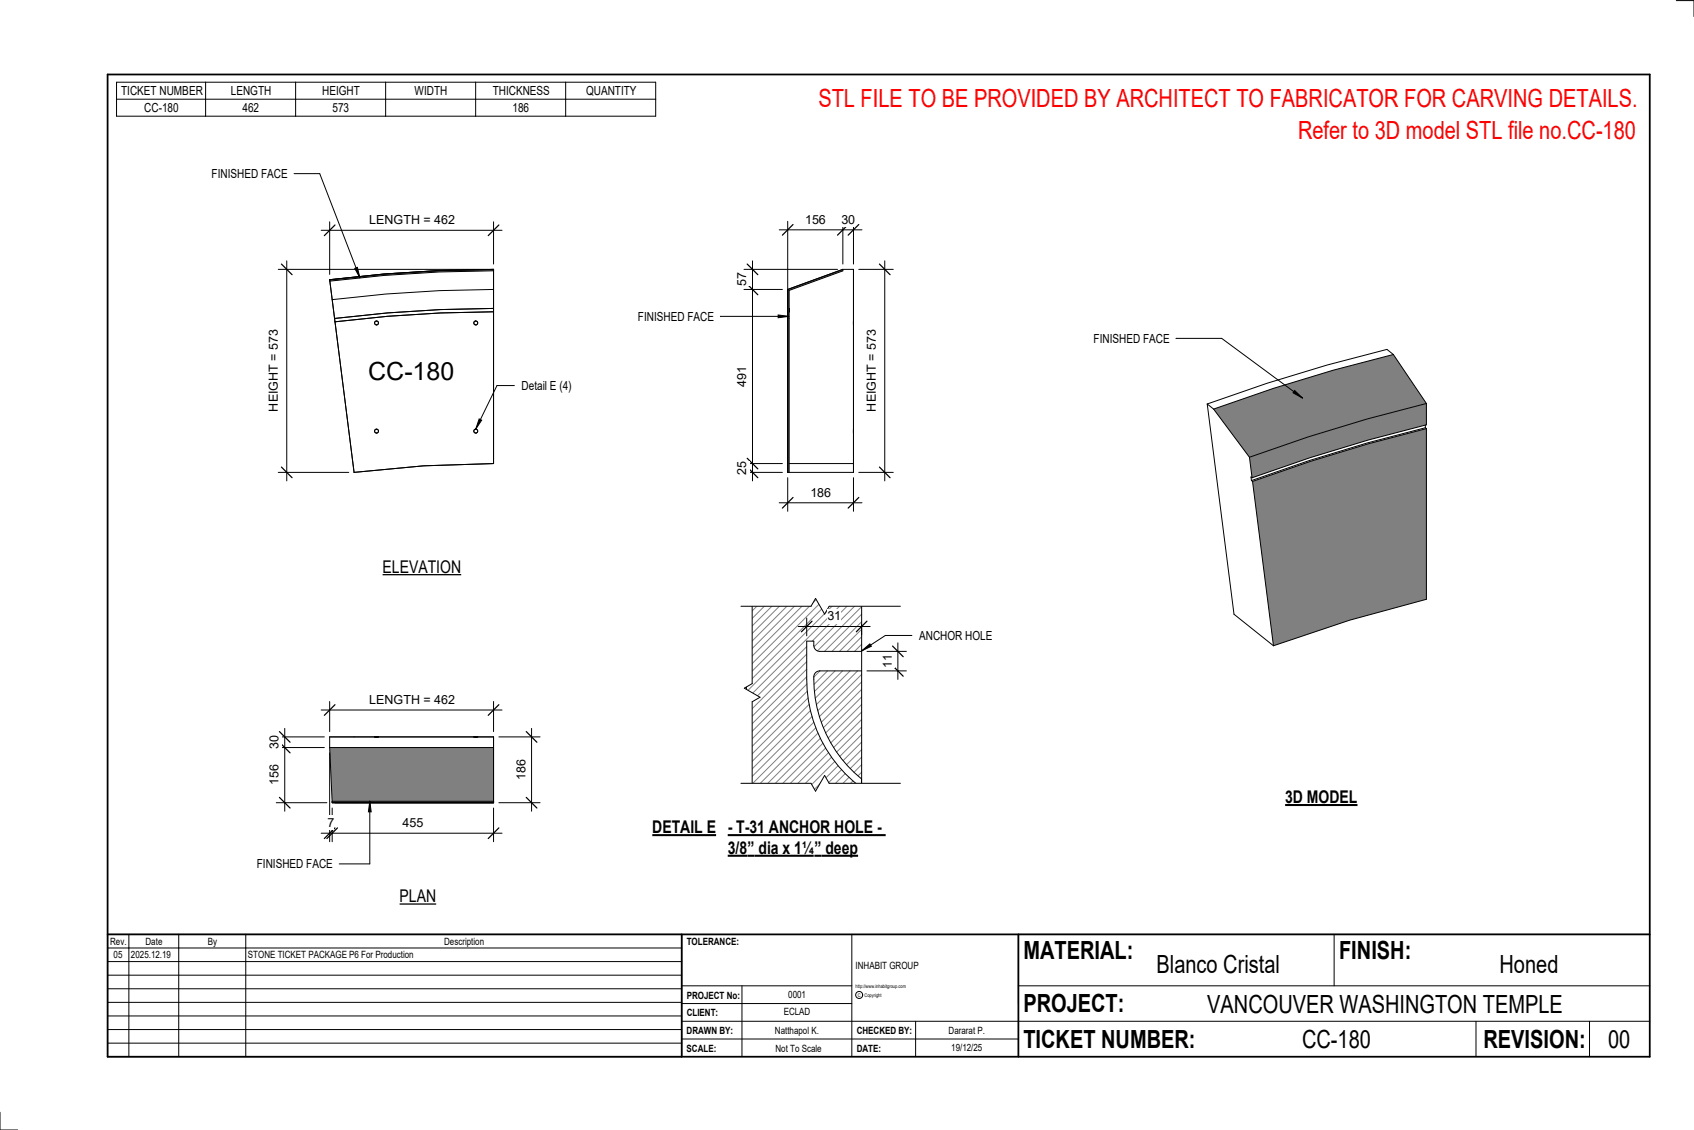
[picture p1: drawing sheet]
<svg xmlns="http://www.w3.org/2000/svg" width="914mm" height="610mm" viewBox="0 0 914 610" stroke-linecap="round" stroke-linejoin="round" font-family="sans-serif">
<g fill="#808080">
<path d="M676 260l31-11 32-10 31-8v92l-41 12-42 13z"/>
<path d="M655 221l32-11 33-10 32-9 18 27-32 8-32 10-32 11z"/>
<path d="M674 247l32-11 32-10 32-8v11l-31 8-32 10-31 11z"/>
</g>
<g fill="none" stroke="#000" stroke-width=".54">
<path d="M752 191l-3-3-33 9-32 10-32 11M752 191l18 27M752 191l-32 9-33 10-32 11M652 218l14 113 21 17M652 218l3 3M770 218l-32 8-32 10-32 11M770 218v11l-31 8-32 10-31 11M655 221l19 26M769 231l-31 8-31 9-31 11M769 231h1M769 229v2M770 231v92l-41 12-42 13"/>
<path d="M770 231l-31 8-32 10-31 11M674 247l2 11M676 259v1M676 258l-1-1 1 2M676 260l11 88"/>
</g>
<path d="M425 156l30-11v1l-29 11v98h-1z" fill="#7c7c7c"/>
<g fill="none" stroke="#000" stroke-width=".54">
<path d="M425 156v6M425 156v99M455 145l-30 11M455 145h6M455 145v1l-29 11v98M461 145v6M461 145v110M425 168v6M425 166v6M426 168h.1M426 166h.1M426 166v2"/>
<path d="M461 173v2M461 232v2zM425 250v5M425 255h36M426 250h35v5"/>
</g>
<path d="M178 151l29-3 30-2 29-1v1l-29 1-30 2-29 3z" fill="#7c7c7c"/>
<g fill="none" stroke="#000" stroke-width=".54">
<path d="M266 145v105l-37 1-38 4-13-104M266 145l-29 1-30 2-29 3M266 145v11l-29 1-29 2-29 3-1-11M266 146l-29 1-30 2-29 3M266 168l-28 1-29 2-28 3M266 166l-28 1-29 2-28 3"/>
<circle cx="203" cy="174" r="1.1"/>
<circle cx="257" cy="174" r="1.1"/>
<circle cx="203" cy="233" r="1.1"/>
<circle cx="257" cy="233" r="1.1"/>
</g>
<path d="M178 403h88v29h-87z" fill="#808080"/>
<path d="M179 432h87v1h-87z" fill="#7c7c7c"/>
<path d="M178 398h88M178 398v5M202 398h2zM256 398h2zM266 398v35M178 403h88v30M178 403l1 30M179 433h87M181 433h85M191 433h75M266 432h-87v1" fill="none" stroke="#000" stroke-width=".54"/>
<path d="M403 322h62v29h-23l-2-1-1-4h-4a116 116 0 0 0 4 43 73 73 0 0 0 26 36v-5a67 67 0 0 1-25-56l1-2h1h23v65h-62z" fill="#fff"/>
<g fill="none" stroke="#808080" stroke-width=".54">
<path d="M406 322l-3 3M410 322l-7 7M414 322l-11 11M418 322l-15 15M422 322l-19 19M426 322l-23 23M430 322l-27 27M434 322l-31 31M438 322l-35 35M442 322l-39 39M446 322l-43 43M450 322l-47 47"/>
<path d="M454 322l-51 51M458 322l-55 55M462 322l-24 24M465 323l-26 26M465 327l-24 24M465 331l-20 20M465 335l-16 16M465 339l-12 12M435 349l-32 32M435 353l-32 32M435 357l-32 32M465 344l-8 7"/>
<path d="M465 348l-4 3M435 361l-32 33M435 365l-32 33M436 369l-33 33M436 373l-33 33M436 376l-33 34M437 380l-34 34M443 362l-4 3M447 362l-8 7M451 362l-11 11M455 362l-15 15M459 362l-18 18"/>
<path d="M463 362l-22 21M465 364l-23 23M465 368l-22 22M465 372l-21 21M465 376l-19 19M437 383l-34 35M438 387l-35 35M439 390l-36 36M440 393l-34 34M442 395l-32 32M443 398l-29 29M465 380l-18 18"/>
<path d="M465 384l-17 17M465 388l-15 15M465 392l-13 14M465 396l-12 12M444 401l-26 26M446 404l-24 23M447 406l-21 21M449 408l-19 19M451 411l-17 16M452 413l-14 14M454 415l-12 12M456 417l-10 10"/>
<path d="M458 419l-8 8M465 400l-10 10M465 404l-8 9M465 408l-6 7M465 413l-4 4M465 417l-2 2M460 421l-5 6M463 423l-4 4M465 421h.1M465 425l-2 2"/>
</g>
<path d="M402 145h50M402 156h20M406 141v118M402 250h20M402 255h20M403 322h62v105h-62zM465 351h-23l-2-1-1-4h-4a116 116 0 0 0 4 43 73 73 0 0 0 26 36v-5a67 67 0 0 1-25-56l1-2h1h23" fill="none" stroke="#000" stroke-width=".54"/>
<path d="M403 142l6 6M403 153l6 6M403 247l6 6M403 252l6 6" fill="none" stroke="#000" stroke-width=".67"/>
<g fill="#fff">
<path d="M397 249h7v7h-7z"/>
<path d="M397 198h7v11h-7z"/>
<path d="M397 147h7v7h-7z"/>
</g>
<path d="M464 145h18M478 141v118M464 255h18" fill="none" stroke="#000" stroke-width=".54"/>
<path d="M475 142l5 6M475 252l5 6" fill="none" stroke="#000" stroke-width=".67"/>
<path d="M467 178h7v44h-7z" fill="#fff"/>
<path d="M425 119v46M455 119v23M461 119v23M421 124h44" fill="none" stroke="#000" stroke-width=".54"/>
<path d="M428 121l-6 6M458 121l-6 6M464 121l-6 6" fill="none" stroke="#000" stroke-width=".67"/>
<g fill="#fff">
<path d="M454 115h7v7h-7z"/>
<path d="M435 115h11v7h-11z"/>
</g>
<path d="M425 258v18M461 258v18M421 271h44" fill="none" stroke="#000" stroke-width=".54"/>
<path d="M428 268l-6 6M464 268l-6 6" fill="none" stroke="#000" stroke-width=".67"/>
<path d="M437 262h11v7h-11z" fill="#fff"/>
<path d="M259 226l1 1-3 4z" fill="#000"/>
<path d="M278 208h-10l-11 23M259 226l1 1-3 4z" fill="none" stroke="#000" stroke-width=".54"/>
<path d="M282 204h26v8h-26z" fill="#fff"/>
<path d="M178 120v28M266 120v22M173 124h98" fill="none" stroke="#000" stroke-width=".54"/>
<path d="M181 121l-6 6M269 121l-5 6" fill="none" stroke="#000" stroke-width=".67"/>
<path d="M199 115h46v7h-46z" fill="#fff"/>
<path d="M150 145h114M155 141v118M150 255h38" fill="none" stroke="#000" stroke-width=".54"/>
<path d="M152 142l6 6M152 252l6 6" fill="none" stroke="#000" stroke-width=".67"/>
<g fill="#fff">
<path d="M144 178h8v44h-8z"/>
<path d="M199 193h47v15h-47z"/>
</g>
<path d="M149 398h26M154 393v45M149 403h26M149 433h27" fill="none" stroke="#000" stroke-width=".54"/>
<path d="M151 395l6 5M151 400l6 6M151 430l6 6" fill="none" stroke="#000" stroke-width=".67"/>
<g fill="#fff">
<path d="M144 397h8v7h-8z"/>
<path d="M144 413h8v11h-8z"/>
</g>
<path d="M269 398h23M287 393v45M269 433h23" fill="none" stroke="#000" stroke-width=".54"/>
<path d="M284 395l6 5M284 430l6 6" fill="none" stroke="#000" stroke-width=".67"/>
<path d="M278 410h7v11h-7z" fill="#fff"/>
<path d="M178 406v48M179 436v18M266 436v18M173 449h98" fill="none" stroke="#000" stroke-width=".54"/>
<path d="M181 447l-6 5M182 447l-6 5M269 447l-5 5" fill="none" stroke="#000" stroke-width=".67"/>
<g fill="#fff">
<path d="M177 440h3v8h-3z"/>
<path d="M217 440h11v8h-11z"/>
</g>
<path d="M178 378v17M266 378v17M173 383h98" fill="none" stroke="#000" stroke-width=".54"/>
<path d="M181 380l-6 6M269 380l-5 6" fill="none" stroke="#000" stroke-width=".67"/>
<g fill="#fff">
<path d="M199 374h46v7h-46z"/>
<path d="M399 321h7v48l-4 2 8 5-4 3v48h-7z"/>
</g>
<path d="M406 321v48l-4 2 8 5-4 3v48M465 351l5-4v2zM492 343h-14l-13 8" fill="none" stroke="#000" stroke-width=".54"/>
<path d="M465 351l5-4v2z" fill="#000"/>
<g fill="#fff">
<path d="M496 339h39v8h-39z"/>
<path d="M400 320h86v7h-38l-3 4-5-8-2 4h-38z"/>
</g>
<path d="M400 327h38l2-4 5 8 3-4h38" fill="none" stroke="#000" stroke-width=".54"/>
<path d="M400 423h38l2 4 5-9 3 5h38v6h-86z" fill="#fff"/>
<path d="M468 351h21M485 347v20M468 362h21M400 423h38l2 4 5-9 3 5h38" fill="none" stroke="#000" stroke-width=".54"/>
<path d="M482 359l6 6M482 349l6 5" fill="none" stroke="#000" stroke-width=".67"/>
<path d="M475 353h8v7h-8z" fill="#fff"/>
<path d="M431 338h39M435 333v10M465 337v6" fill="none" stroke="#000" stroke-width=".54"/>
<path d="M438 335l-5 6M468 335l-6 6" fill="none" stroke="#000" stroke-width=".67"/>
<g fill="#fff">
<path d="M447 329h7v7h-7z"/>
<path d="M352 441h35v11h-35z"/>
</g>
<path d="M352 451h35" fill="none" stroke="#000" stroke-width="1.1" stroke-linecap="butt"/>
<g fill="#fff">
<path d="M393 441h85v11h-85z"/>
<path d="M393 452h10v11h-10z"/>
<path d="M403 452h4v11h-4z"/>
<path d="M407 452h33v11h-33z"/>
<path d="M440 452h3v11h-3z"/>
<path d="M443 452h20v11h-20z"/>
</g>
<path d="M393 451h85M393 462h46M440 462h23" fill="none" stroke="#000" stroke-width="1.1" stroke-linecap="butt"/>
<g fill="none" stroke="#000" stroke-width=".54">
<path d="M905 0h9v9M460 504v66M720 504v28M891 504h-341v37M368 532h92M401 532v38M550 532h341M368 551h523M368 541h92M494 551v19M797 551v19M858 551v19"/>
<path d="M368 561h182M0 600v10h10"/>
<circle cx="464" cy="537" r="1.9"/>
</g>
<path d="M58 40h833v530h-833zM58 504h833M368 504v66M550 504v66" fill="none" stroke="#000" stroke-width=".96"/>
<g fill="#fff">
<path d="M652 534h192v15h-192z"/>
<path d="M513 562h17v6h-17z"/>
<path d="M425 533h10v6h-10z"/>
<path d="M423 543h15v6h-15z"/>
<path d="M418 553h24v6h-24z"/>
<path d="M624 513h68v15h-68z"/>
<path d="M809 513h33v15h-33z"/>
<path d="M512 553h20v6h-20z"/>
<path d="M703 553h37v15h-37z"/>
<path d="M442 45h443v16h-443z"/>
<path d="M868 553h12v15h-12z"/>
<path d="M61 512h5v6h-5z"/>
<path d="M701 63h184v15h-184z"/>
<path d="M207 301h42v10h-42z"/>
</g>
<path d="M207 310h42" fill="none" stroke="#000" stroke-width=".69" stroke-linecap="butt"/>
<path d="M216 478h20v11h-20z" fill="#fff"/>
<path d="M216 488h19" fill="none" stroke="#000" stroke-width=".69" stroke-linecap="butt"/>
<path d="M694 424h39v12h-39z" fill="#fff"/>
<path d="M694 434h39" fill="none" stroke="#000" stroke-width="1.1" stroke-linecap="butt"/>
<g fill="none" stroke="#000" stroke-width=".54">
<path d="M63 44h291v19h-291zM63 54h291M111 44v19M160 44v19M208 44v19M257 44v19M305 44v19M389 171h37M420 170l6 1h-6zM58 504h310v66h-310zM58 519h310M58 511h310"/>
<path d="M70 504v66M96 504v66M133 504v66M58 533h310M58 526h310M58 555h310M58 548h310M58 541h310M58 563h310"/>
</g>
<path d="M420 170l6 1h-6z" fill="#000"/>
<path d="M344 167h41v8h-41z" fill="#fff"/>
<path d="M635 183h24l44 32M699 211l4 4-5-3z" fill="none" stroke="#000" stroke-width=".54"/>
<path d="M699 211l4 4-5-3z" fill="#000"/>
<path d="M590 179h41v7h-41z" fill="#fff"/>
<path d="M191 145l2-1 1 6z" fill="#000"/>
<path d="M159 94h14l21 56M191 145l2-1 1 6z" fill="none" stroke="#000" stroke-width=".54"/>
<path d="M114 90h41v8h-41z" fill="#fff"/>
<path d="M200 432v6h-1z" fill="#000"/>
<path d="M200 432v6h-1zM200 432v34h-17" fill="none" stroke="#000" stroke-width=".54"/>
<path d="M139 462h40v8h-40z" fill="#fff"/>
<g font-size="13.5" fill="#f00">
<text x="442" y="58">STL FILE TO BE PROVIDED BY ARCHITECT TO FABRICATOR FOR CARVING DETAILS.</text>
<text x="701" y="75">Refer to 3D model STL file no.CC-180</text>
</g>
<g font-size="13.5">
<text x="199" y="205">CC-180</text>
<text x="552" y="517">MATERIAL:</text>
<text x="723" y="517">FINISH:</text>
<text x="624" y="525">Blanco Cristal</text>
<text x="809" y="525">Honed</text>
<text x="552" y="546">PROJECT:</text>
<text x="652" y="546">VANCOUVER WASHINGTON TEMPLE</text>
<text x="552" y="565">TICKET NUMBER:</text>
<text x="703" y="565">CC-180</text>
<text x="801" y="565">REVISION:</text>
<text x="868" y="565">00</text>
</g>
<g font-size="9.4">
<text x="207" y="309">ELEVATION</text>
<text x="694" y="433">3D MODEL</text>
<text x="352" y="449">DETAIL E</text>
<text x="393" y="449">- T-31 ANCHOR HOLE -</text>
<text x="393" y="461">3/8</text>
<text x="403" y="461">”</text>
<text x="409" y="461">dia x 1¼</text>
<text x="440" y="461">”</text>
<text x="446" y="461">deep</text>
<text x="216" y="487">PLAN</text>
</g>
<g font-size="6.7">
<text x="65" y="51">TICKET NUMBER</text>
<text x="125" y="51">LENGTH</text>
<text x="174" y="51">HEIGHT</text>
<text x="224" y="51">WIDTH</text>
<text x="266" y="51">THICKNESS</text>
<text x="316" y="51">QUANTITY</text>
<text x="78" y="60">CC-180</text>
<text x="131" y="60">462</text>
<text x="179" y="60">573</text>
<text x="277" y="60">186</text>
<text x="114" y="96">FINISHED FACE</text>
<text x="199" y="121">LENGTH = 462</text>
<text x="435" y="121">156</text>
<text x="454" y="121">30</text>
<text x="403" y="154" transform="rotate(-90 403 154)">57</text>
<text x="344" y="173">FINISHED FACE</text>
<text x="590" y="185">FINISHED FACE</text>
<text x="403" y="209" transform="rotate(-90 403 209)">491</text>
<text x="282" y="210">Detail E (4)</text>
<text x="150" y="222" transform="rotate(-90 150 222)">HEIGHT = 573</text>
<text x="473" y="222" transform="rotate(-90 473 222)">HEIGHT = 573</text>
<text x="403" y="256" transform="rotate(-90 403 256)">25</text>
<text x="437" y="268">186</text>
<text x="447" y="335">31</text>
<text x="496" y="345">ANCHOR HOLE</text>
<text x="481" y="360" transform="rotate(-90 481 360)">11</text>
<text x="199" y="380">LENGTH = 462</text>
<text x="150" y="404" transform="rotate(-90 150 404)">30</text>
<text x="150" y="424" transform="rotate(-90 150 424)">156</text>
<text x="284" y="421" transform="rotate(-90 284 421)">186</text>
<text x="177" y="446">7</text>
<text x="217" y="446">455</text>
<text x="139" y="468">FINISHED FACE</text>
</g>
<g font-size="5.4">
<text x="59" y="510">Rev.</text>
<text x="79" y="510">Date</text>
<text x="112" y="510">By</text>
<text x="240" y="510">Description</text>
<text x="371" y="510">TOLERANCE:</text>
<text x="61" y="517">05</text>
<text x="71" y="517">2025.12.19</text>
<text x="134" y="517">STONE TICKET PACKAGE P6 For Production</text>
<text x="462" y="523">INHABIT GROUP</text>
<text x="371" y="539">PROJECT No:</text>
<text x="425" y="538">0001</text>
<text x="371" y="548">CLIENT:</text>
<text x="423" y="548">ECLAD</text>
<text x="371" y="558">DRAWN BY:</text>
<text x="418" y="558">Natthapol K.</text>
<text x="462" y="558">CHECKED BY:</text>
<text x="512" y="558">Dararat P.</text>
<text x="371" y="567">SCALE:</text>
<text x="419" y="567">Not To Scale</text>
<text x="462" y="567">DATE:</text>
<text x="513" y="567">19/12/25</text>
</g>
<g font-size="2.7">
<text x="462" y="533">http://www.inhabitgroup.com</text>
<text x="463" y="538">C</text>
<text x="467" y="538">Copyright</text>
</g>
</svg>
